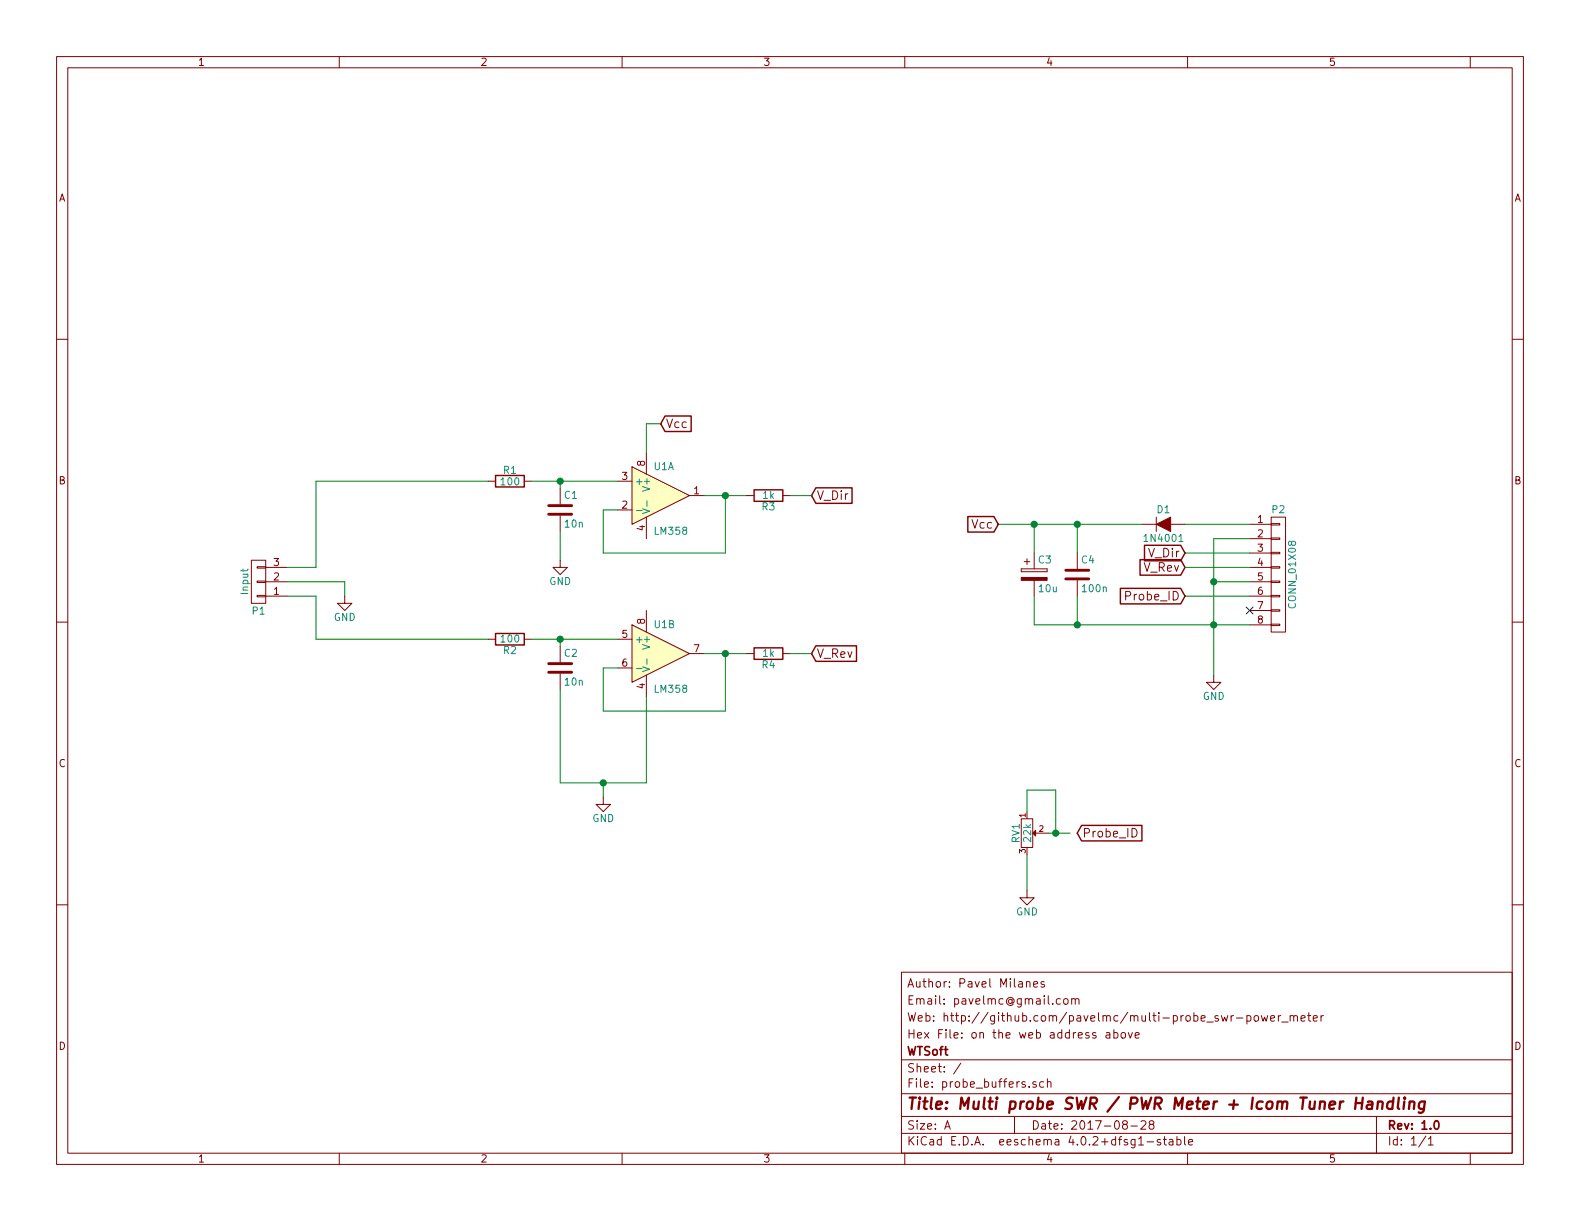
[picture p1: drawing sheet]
EESchema Schematic File Version 2
LIBS:power
LIBS:device
LIBS:transistors
LIBS:conn
LIBS:linear
LIBS:regul
LIBS:74xx
LIBS:cmos4000
LIBS:adc-dac
LIBS:memory
LIBS:xilinx
LIBS:microcontrollers
LIBS:dsp
LIBS:microchip
LIBS:analog_switches
LIBS:motorola
LIBS:texas
LIBS:intel
LIBS:audio
LIBS:interface
LIBS:digital-audio
LIBS:philips
LIBS:display
LIBS:cypress
LIBS:siliconi
LIBS:opto
LIBS:atmel
LIBS:contrib
LIBS:valves
EELAYER 25 0
EELAYER END
$Descr A 11000 8500
encoding utf-8
Sheet 1 1
Title "Multi probe SWR / PWR Meter + Icom Tuner Handling"
Date "2017-08-28"
Rev "1.0"
Comp "WTSoft"
Comment1 "Hex File: on the web address above"
Comment2 "Web: http://github.com/pavelmc/multi-probe_swr-power_meter"
Comment3 "Email: pavelmc@gmail.com"
Comment4 "Author: Pavel Milanes "
$EndDescr
$Comp
L LM358 U1
U 1 1
P 4600 3450
F 0 "U1" H 4550 3650 50  0000 L CNN
F 1 "LM358" H 4550 3200 50  0000 L CNN
F 2 "Housings_SOIC:SOIC-8_3.9x4.9mm_Pitch1.27mm" H 4600 3450 50  0001 C CNN
F 3 "" H 4600 3450 50  0000 C CNN
	1    4600 3450
	1    0    0    -1  
$EndComp
$Comp
L LM358 U1
U 2 1
P 4600 4550
F 0 "U1" H 4550 4750 50  0000 L CNN
F 1 "LM358" H 4550 4300 50  0000 L CNN
F 2 "Housings_SOIC:SOIC-8_3.9x4.9mm_Pitch1.27mm" H 4600 4550 50  0001 C CNN
F 3 "" H 4600 4550 50  0000 C CNN
	2    4600 4550
	1    0    0    -1  
$EndComp
Wire Wire Line
	4300 3550 4200 3550
Wire Wire Line
	4200 3550 4200 3850
Wire Wire Line
	4200 3850 5050 3850
Wire Wire Line
	5050 3850 5050 3450
Wire Wire Line
	4900 3450 5200 3450
Wire Wire Line
	4300 4650 4200 4650
Wire Wire Line
	4200 4650 4200 4950
Wire Wire Line
	4200 4950 5050 4950
Wire Wire Line
	5050 4950 5050 4550
Wire Wire Line
	4900 4550 5200 4550
$Comp
L CONN_01X08 P2
U 1 1
P 8900 4000
F 0 "P2" H 8900 4450 50  0000 C CNN
F 1 "CONN_01X08" V 9000 4000 50  0000 C CNN
F 2 "Pin_Headers:Pin_Header_Straight_1x08" H 8900 4000 50  0001 C CNN
F 3 "" H 8900 4000 50  0000 C CNN
	1    8900 4000
	1    0    0    -1  
$EndComp
$Comp
L GND #PWR01
U 1 1
P 8450 4700
F 0 "#PWR01" H 8450 4450 50  0001 C CNN
F 1 "GND" H 8450 4550 50  0000 C CNN
F 2 "" H 8450 4700 50  0000 C CNN
F 3 "" H 8450 4700 50  0000 C CNN
	1    8450 4700
	1    0    0    -1  
$EndComp
Wire Wire Line
	7200 4350 8700 4350
Wire Wire Line
	8450 3750 8450 4700
Wire Wire Line
	8700 4050 8450 4050
Connection ~ 8450 4350
Wire Wire Line
	8700 3750 8450 3750
Connection ~ 8450 4050
NoConn ~ 8700 4250
Text GLabel 8250 4150 0    60   Input ~ 0
Probe_ID
Wire Wire Line
	8700 4150 8250 4150
Text GLabel 8250 3950 0    60   Input ~ 0
V_Rev
Text GLabel 8250 3850 0    60   Input ~ 0
V_Dir
Wire Wire Line
	8700 3850 8250 3850
Wire Wire Line
	8250 3950 8700 3950
$Comp
L D D1
U 1 1
P 8100 3650
F 0 "D1" H 8100 3750 50  0000 C CNN
F 1 "1N4001" H 8100 3550 50  0000 C CNN
F 2 "Diodes_ThroughHole:Diode_DO-41_SOD81_Vertical_KathodeUp" H 8100 3650 50  0001 C CNN
F 3 "" H 8100 3650 50  0000 C CNN
	1    8100 3650
	1    0    0    -1  
$EndComp
Wire Wire Line
	8700 3650 8250 3650
$Comp
L C C4
U 1 1
P 7500 4000
F 0 "C4" H 7525 4100 50  0000 L CNN
F 1 "100n" H 7525 3900 50  0000 L CNN
F 2 "Capacitors_ThroughHole:C_Disc_D6_P5" H 7538 3850 50  0001 C CNN
F 3 "" H 7500 4000 50  0000 C CNN
	1    7500 4000
	1    0    0    -1  
$EndComp
Wire Wire Line
	7500 3850 7500 3650
Wire Wire Line
	6950 3650 7950 3650
Wire Wire Line
	7500 4150 7500 4350
$Comp
L C C1
U 1 1
P 3900 3550
F 0 "C1" H 3925 3650 50  0000 L CNN
F 1 "10n" H 3925 3450 50  0000 L CNN
F 2 "Capacitors_ThroughHole:C_Disc_D6_P5" H 3938 3400 50  0001 C CNN
F 3 "" H 3900 3550 50  0000 C CNN
	1    3900 3550
	1    0    0    -1  
$EndComp
$Comp
L C C2
U 1 1
P 3900 4650
F 0 "C2" H 3925 4750 50  0000 L CNN
F 1 "10n" H 3925 4550 50  0000 L CNN
F 2 "Capacitors_ThroughHole:C_Disc_D6_P5" H 3938 4500 50  0001 C CNN
F 3 "" H 3900 4650 50  0000 C CNN
	1    3900 4650
	1    0    0    -1  
$EndComp
Wire Wire Line
	4500 5450 4500 4850
Wire Wire Line
	3900 4800 3900 5450
Connection ~ 4200 5450
$Comp
L R R1
U 1 1
P 3550 3350
F 0 "R1" V 3630 3350 50  0000 C CNN
F 1 "100" V 3550 3350 50  0000 C CNN
F 2 "Resistors_ThroughHole:Resistor_Horizontal_RM10mm" V 3480 3350 50  0001 C CNN
F 3 "" H 3550 3350 50  0000 C CNN
	1    3550 3350
	0    -1   -1   0   
$EndComp
$Comp
L R R2
U 1 1
P 3550 4450
F 0 "R2" V 3630 4450 50  0000 C CNN
F 1 "100" V 3550 4450 50  0000 C CNN
F 2 "Resistors_ThroughHole:Resistor_Horizontal_RM10mm" V 3480 4450 50  0001 C CNN
F 3 "" H 3550 4450 50  0000 C CNN
	1    3550 4450
	0    1    1    0   
$EndComp
Wire Wire Line
	4300 3350 3700 3350
Wire Wire Line
	3900 3400 3900 3350
Connection ~ 3900 3350
Wire Wire Line
	4300 4450 3700 4450
Wire Wire Line
	3900 4500 3900 4450
Connection ~ 3900 4450
Text GLabel 6950 3650 0    60   Input ~ 0
Vcc
Connection ~ 7500 3650
$Comp
L CP C3
U 1 1
P 7200 4000
F 0 "C3" H 7225 4100 50  0000 L CNN
F 1 "10u" H 7225 3900 50  0000 L CNN
F 2 "Capacitors_ThroughHole:C_Disc_D7.5_P5" H 7238 3850 50  0001 C CNN
F 3 "" H 7200 4000 50  0000 C CNN
	1    7200 4000
	1    0    0    -1  
$EndComp
Wire Wire Line
	7200 4150 7200 4350
Connection ~ 7500 4350
Wire Wire Line
	7200 3850 7200 3650
Connection ~ 7200 3650
$Comp
L R R3
U 1 1
P 5350 3450
F 0 "R3" V 5430 3450 50  0000 C CNN
F 1 "1k" V 5350 3450 50  0000 C CNN
F 2 "Resistors_ThroughHole:Resistor_Horizontal_RM10mm" V 5280 3450 50  0001 C CNN
F 3 "" H 5350 3450 50  0000 C CNN
	1    5350 3450
	0    1    1    0   
$EndComp
$Comp
L R R4
U 1 1
P 5350 4550
F 0 "R4" V 5430 4550 50  0000 C CNN
F 1 "1k" V 5350 4550 50  0000 C CNN
F 2 "Resistors_ThroughHole:Resistor_Horizontal_RM10mm" V 5280 4550 50  0001 C CNN
F 3 "" H 5350 4550 50  0000 C CNN
	1    5350 4550
	0    1    1    0   
$EndComp
Text GLabel 5650 3450 2    60   Input ~ 0
V_Dir
Wire Wire Line
	5650 3450 5500 3450
Connection ~ 5050 3450
Connection ~ 5050 4550
Text GLabel 5650 4550 2    60   Input ~ 0
V_Rev
Wire Wire Line
	5500 4550 5650 4550
$Comp
L GND #PWR02
U 1 1
P 3900 3900
F 0 "#PWR02" H 3900 3650 50  0001 C CNN
F 1 "GND" H 3900 3750 50  0000 C CNN
F 2 "" H 3900 3900 50  0000 C CNN
F 3 "" H 3900 3900 50  0000 C CNN
	1    3900 3900
	1    0    0    -1  
$EndComp
Wire Wire Line
	3900 3900 3900 3700
Text GLabel 4600 2950 2    60   Input ~ 0
Vcc
Wire Wire Line
	4600 2950 4500 2950
Wire Wire Line
	4500 2950 4500 3150
Wire Wire Line
	3900 5450 4500 5450
$Comp
L GND #PWR03
U 1 1
P 4200 5550
F 0 "#PWR03" H 4200 5300 50  0001 C CNN
F 1 "GND" H 4200 5400 50  0000 C CNN
F 2 "" H 4200 5550 50  0000 C CNN
F 3 "" H 4200 5550 50  0000 C CNN
	1    4200 5550
	1    0    0    -1  
$EndComp
Wire Wire Line
	4200 5550 4200 5450
$Comp
L CONN_01X03 P1
U 1 1
P 1800 4050
F 0 "P1" H 1800 4250 50  0000 C CNN
F 1 "Input" V 1900 4050 50  0000 C CNN
F 2 "Pin_Headers:Pin_Header_Straight_1x03" H 1800 4050 50  0001 C CNN
F 3 "" H 1800 4050 50  0000 C CNN
	1    1800 4050
	-1   0    0    1   
$EndComp
Wire Wire Line
	3400 3350 2200 3350
Wire Wire Line
	2200 3350 2200 3950
Wire Wire Line
	2200 3950 2000 3950
Wire Wire Line
	2000 4150 2200 4150
Wire Wire Line
	2200 4150 2200 4450
Wire Wire Line
	2200 4450 3400 4450
$Comp
L GND #PWR04
U 1 1
P 2400 4150
F 0 "#PWR04" H 2400 3900 50  0001 C CNN
F 1 "GND" H 2400 4000 50  0000 C CNN
F 2 "" H 2400 4150 50  0000 C CNN
F 3 "" H 2400 4150 50  0000 C CNN
	1    2400 4150
	1    0    0    -1  
$EndComp
Wire Wire Line
	2400 4150 2400 4050
Wire Wire Line
	2400 4050 2000 4050
$Comp
L POT RV1
U 1 1
P 7150 5800
F 0 "RV1" H 7150 5720 50  0000 C CNN
F 1 "22k" H 7150 5800 50  0000 C CNN
F 2 "Potentiometers:Potentiometer_Bourns_3296W_3-8Zoll_Inline_ScrewUp" H 7150 5800 50  0001 C CNN
F 3 "" H 7150 5800 50  0000 C CNN
	1    7150 5800
	0    1    1    0   
$EndComp
Wire Wire Line
	7150 5500 7150 5650
Wire Wire Line
	7150 5950 7150 6200
Text GLabel 7500 5800 2    60   Input ~ 0
Probe_ID
Wire Wire Line
	7300 5800 7500 5800
Wire Wire Line
	7150 5500 7350 5500
Wire Wire Line
	7350 5500 7350 5800
Connection ~ 7350 5800
$Comp
L GND #PWR05
U 1 1
P 7150 6200
F 0 "#PWR05" H 7150 5950 50  0001 C CNN
F 1 "GND" H 7150 6050 50  0000 C CNN
F 2 "" H 7150 6200 50  0000 C CNN
F 3 "" H 7150 6200 50  0000 C CNN
	1    7150 6200
	1    0    0    -1  
$EndComp
$EndSCHEMATC
